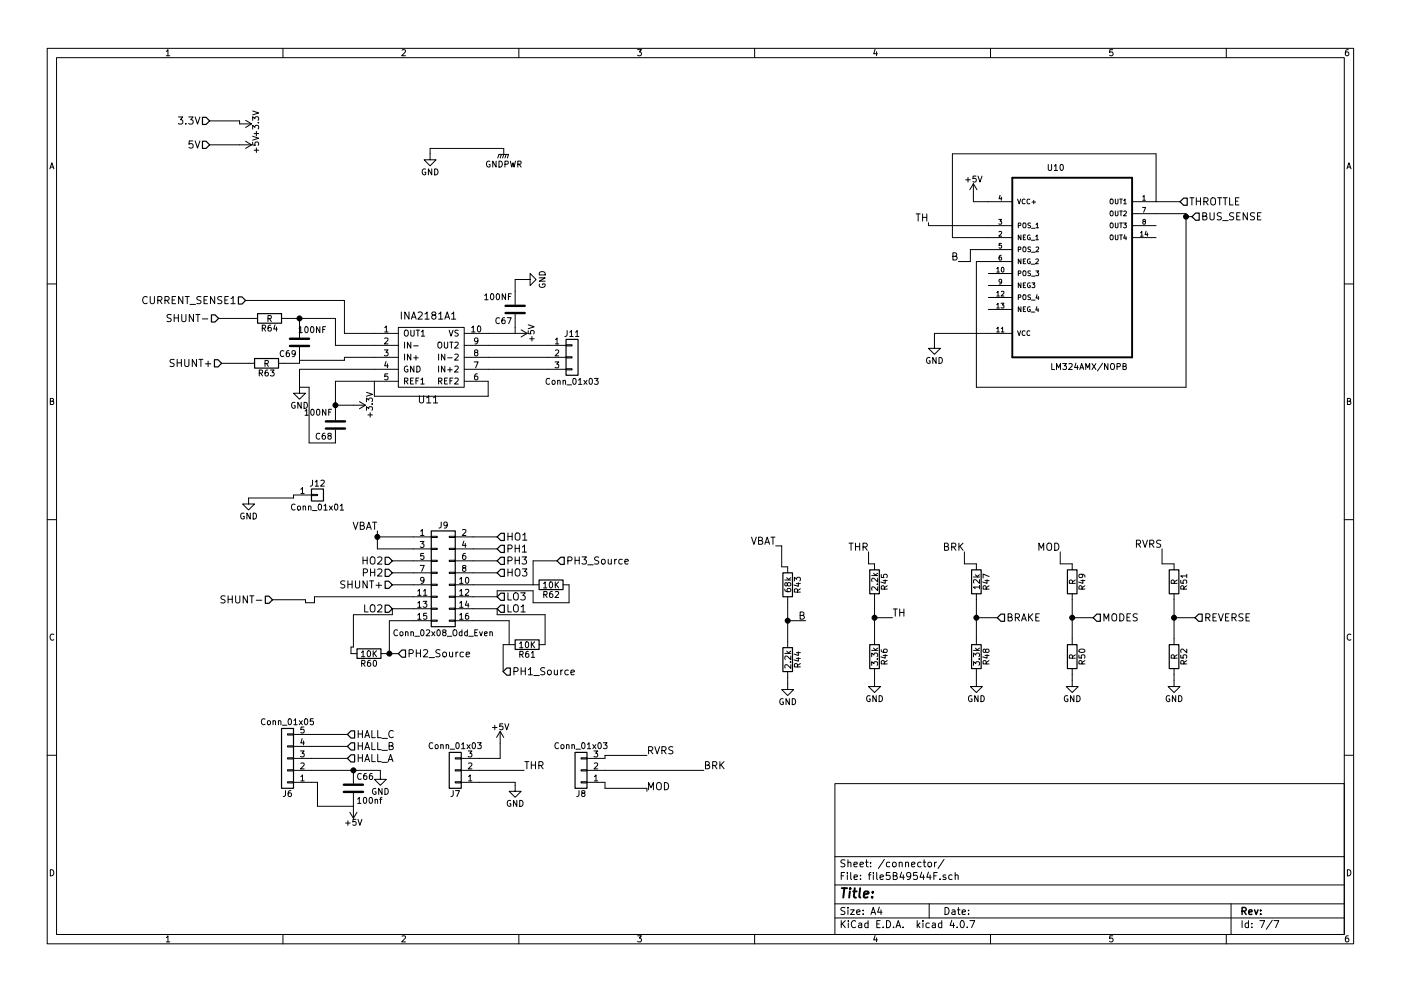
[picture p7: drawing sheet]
EESchema Schematic File Version 2
LIBS:MoCo_v0.1-rescue
LIBS:power
LIBS:device
LIBS:switches
LIBS:relays
LIBS:motors
LIBS:transistors
LIBS:conn
LIBS:linear
LIBS:regul
LIBS:74xx
LIBS:cmos4000
LIBS:adc-dac
LIBS:memory
LIBS:xilinx
LIBS:microcontrollers
LIBS:dsp
LIBS:microchip
LIBS:analog_switches
LIBS:motorola
LIBS:texas
LIBS:intel
LIBS:audio
LIBS:interface
LIBS:digital-audio
LIBS:philips
LIBS:display
LIBS:cypress
LIBS:siliconi
LIBS:opto
LIBS:atmel
LIBS:contrib
LIBS:valves
LIBS:AUIRS2110S
LIBS:ice3br4765jgxuma1
LIBS:QFP50P1400X1400X160-80N
LIBS:dk_Addressable-Specialty
LIBS:dk_Alarms-Buzzers-and-Sirens
LIBS:dk_Automotive-Relays
LIBS:dk_Balun
LIBS:dk_Barrel-Audio-Connectors
LIBS:dk_Battery-Holders-Clips-Contacts
LIBS:dk_Clock-Timing-Clock-Generators-PLLs-Frequency-Synthesizers
LIBS:dk_Clock-Timing-Programmable-Timers-and-Oscillators
LIBS:dk_Clock-Timing-Real-Time-Clocks
LIBS:dk_Coaxial-Connectors-RF
LIBS:dk_Current-Transducers
LIBS:dk_Data-Acquisition-ADCs-DACs-Special-Purpose
LIBS:dk_Data-Acquisition-Analog-to-Digital-Converters-ADC
LIBS:dk_Data-Acquisition-Digital-Potentiometers
LIBS:dk_Data-Acquisition-Digital-to-Analog-Converters-DAC
LIBS:dk_Data-Acquisition-Touch-Screen-Controllers
LIBS:dk_DC-DC-Converters
LIBS:dk_Digital-Isolators
LIBS:dk_Diodes-Bridge-Rectifiers
LIBS:dk_Diodes-Rectifiers-Arrays
LIBS:dk_Diodes-Rectifiers-Single
LIBS:dk_Diodes-Zener-Single
LIBS:dk_Display-Modules-LCD-OLED-Graphic
LIBS:dk_Display-Modules-LED-Character-and-Numeric
LIBS:dk_D-Sub-Connectors
LIBS:dk_Embedded-Microcontrollers
LIBS:dk_Encoders
LIBS:dk_Evaluation-Boards-Sensors
LIBS:dk_Ferrite-Beads-and-Chips
LIBS:dk_Fixed-Inductors
LIBS:dk_Fuses
LIBS:dk_Gas-Sensors
LIBS:dk_Humidity-Moisture-Sensors
LIBS:dk_Image-Sensors-Camera
LIBS:dk_Infrared-UV-Visible-Emitters
LIBS:dk_Inrush-Current-Limiters-ICL
LIBS:dk_Interface-Analog-Switches-Multiplexers-Demultiplexers
LIBS:dk_Interface-Analog-Switches-Special-Purpose
LIBS:dk_Interface-Controllers
LIBS:dk_Interface-Drivers-Receivers-Transceivers
LIBS:dk_Interface-I-O-Expanders
LIBS:dk_Interface-Modules
LIBS:dk_Interface-Sensor-and-Detector-Interfaces
LIBS:dk_Interface-Sensor-Capacitive-Touch
LIBS:dk_Interface-Specialized
LIBS:dk_LED-Indication-Discrete
LIBS:dk_LEDs-Circuit-Board-Indicators-Arrays-Light-Bars-Bar-Graphs
LIBS:dk_Linear-Amplifiers-Audio
LIBS:dk_Linear-Amplifiers-Instrumentation-OP-Amps-Buffer-Amps
LIBS:dk_Linear-Comparators
LIBS:dk_Logic-Buffers-Drivers-Receivers-Transceivers
LIBS:dk_Logic-Flip-Flops
LIBS:dk_Logic-Gates-and-Inverters
LIBS:dk_Logic-Multivibrators
LIBS:dk_Logic-Shift-Registers
LIBS:dk_Logic-Signal-Switches-Multiplexers-Decoders
LIBS:dk_Logic-Translators-Level-Shifters
LIBS:dk_Magnetic-Sensors-Compass-Magnetic-Field-Modules
LIBS:dk_Magnetic-Sensors-Linear-Compass-ICs
LIBS:dk_Magnetic-Sensors-Switches-Solid-State
LIBS:dk_Memory
LIBS:dk_Memory-Connectors-PC-Card-Sockets
LIBS:dk_Microphones
LIBS:dk_Modular-Connectors-Jacks
LIBS:dk_Modular-Connectors-Jacks-With-Magnetics
LIBS:dk_Motion-Sensors-Accelerometers
LIBS:dk_Motion-Sensors-IMUs-Inertial-Measurement-Units
LIBS:dk_Motion-Sensors-Tilt-Switches
LIBS:dk_Navigation-Switches-Joystick
LIBS:dk_Optical-Sensors-Ambient-Light-IR-UV-Sensors
LIBS:dk_Optical-Sensors-Photo-Detectors-Remote-Receiver
LIBS:dk_Optical-Sensors-Photodiodes
LIBS:dk_Optical-Sensors-Phototransistors
LIBS:dk_Optical-Sensors-Reflective-Analog-Output
LIBS:dk_Optoisolators-Logic-Output
LIBS:dk_Optoisolators-Transistor-Photovoltaic-Output
LIBS:dk_Optoisolators-Triac-SCR-Output
LIBS:dk_Oscillators
LIBS:dk_PMIC-AC-DC-Converters-Offline-Switchers
LIBS:dk_PMIC-Battery-Chargers
LIBS:dk_PMIC-Battery-Management
LIBS:dk_PMIC-Current-Regulation-Management
LIBS:dk_PMIC-Full-Half-Bridge-Drivers
LIBS:dk_PMIC-Gate-Drivers
LIBS:dk_PMIC-LED-Drivers
LIBS:dk_PMIC-Motor-Drivers-Controllers
LIBS:dk_PMIC-OR-Controllers-Ideal-Diodes
LIBS:dk_PMIC-Power-Distribution-Switches-Load-Drivers
LIBS:dk_PMIC-Power-Management-Specialized
LIBS:dk_PMIC-RMS-to-DC-Converters
LIBS:dk_PMIC-Supervisors
LIBS:dk_PMIC-Thermal-Management
LIBS:dk_PMIC-V-F-and-F-V-Converters
LIBS:dk_PMIC-Voltage-Reference
LIBS:dk_PMIC-Voltage-Regulators-DC-DC-Switching-Controllers
LIBS:dk_PMIC-Voltage-Regulators-DC-DC-Switching-Regulators
LIBS:dk_PMIC-Voltage-Regulators-Linear
LIBS:dk_PMIC-Voltage-Regulators-Special-Purpose
LIBS:dk_Power-Relays-Over-2-Amps
LIBS:dk_Pressure-Sensors-Transducers
LIBS:dk_Programmable-Oscillators
LIBS:dk_Pushbutton-Switches
LIBS:dk_Rectangular-Connectors-Headers-Male-Pins
LIBS:dk_Reed-Relays
LIBS:dk_Resistor-Networks-Arrays
LIBS:dk_RF-Amplifiers
LIBS:dk_RF-Antennas
LIBS:dk_RF-Demodulators
LIBS:dk_RF-Detectors
LIBS:dk_RF-Evaluation-and-Development-Kits-Boards
LIBS:dk_RFID-RF-Access-Monitoring-ICs
LIBS:dk_RF-Receivers
LIBS:dk_RF-Switches
LIBS:dk_RF-Transceiver-ICs
LIBS:dk_RF-Transceiver-Modules
LIBS:dk_RF-Transmitters
LIBS:dk_Rotary-Potentiometers-Rheostats
LIBS:dk_Sensors-Transducers_Accessories
LIBS:dk_Signal-Relays-Up-to-2-Amps
LIBS:dk_Slide-Switches
LIBS:dk_Solid-State-Relays
LIBS:dk_Specialized-ICs
LIBS:dk_Specialized-Sensors
LIBS:dk_Surge-Suppression-ICs
LIBS:dk_Tactile-Switches
LIBS:dk_Temperature-Sensors-Analog-and-Digital-Output
LIBS:dk_Thermal-Cutoffs-Thermal-Fuses
LIBS:dk_Thyristors-DIACs-SIDACs
LIBS:dk_Thyristors-SCRs
LIBS:dk_Thyristors-TRIACs
LIBS:dk_Toggle-Switches
LIBS:dk_Transistors-Bipolar-BJT-Arrays
LIBS:dk_Transistors-Bipolar-BJT-RF
LIBS:dk_Transistors-Bipolar-BJT-Single
LIBS:dk_Transistors-Bipolar-BJT-Single-Pre-Biased
LIBS:dk_Transistors-FETs-MOSFETs-Arrays
LIBS:dk_Transistors-FETs-MOSFETs-RF
LIBS:dk_Transistors-FETs-MOSFETs-Single
LIBS:dk_Transistors-JFETs
LIBS:dk_Trimmer-Potentiometers
LIBS:dk_TVS-Diodes
LIBS:dk_TVS-Mixed-Technology
LIBS:dk_USB-DVI-HDMI-Connectors
LIBS:symbols
LIBS:TJA1042
LIBS:LM324AMX_NOPB
LIBS:ina2181a1
LIBS:MoCo_v0.1-cache
EELAYER 25 0
EELAYER END
$Descr A4 11693 8268
encoding utf-8
Sheet 7 7
Title ""
Date ""
Rev ""
Comp ""
Comment1 ""
Comment2 ""
Comment3 ""
Comment4 ""
$EndDescr
$Comp
L R R45
U 1 1
P 7300 4850
F 0 "R45" V 7380 4850 50  0000 C CNN
F 1 "2.2k" V 7300 4850 50  0000 C CNN
F 2 "Resistors_SMD:R_0603_HandSoldering" V 7230 4850 50  0001 C CNN
F 3 "" H 7300 4850 50  0001 C CNN
	1    7300 4850
	1    0    0    -1  
$EndComp
$Comp
L R R46
U 1 1
P 7300 5475
F 0 "R46" V 7380 5475 50  0000 C CNN
F 1 "3.3k" V 7300 5475 50  0000 C CNN
F 2 "Resistors_SMD:R_0603_HandSoldering" V 7230 5475 50  0001 C CNN
F 3 "" H 7300 5475 50  0001 C CNN
	1    7300 5475
	1    0    0    -1  
$EndComp
$Comp
L GND #PWR093
U 1 1
P 7300 5675
F 0 "#PWR093" H 7300 5425 50  0001 C CNN
F 1 "GND" H 7300 5525 50  0000 C CNN
F 2 "" H 7300 5675 50  0001 C CNN
F 3 "" H 7300 5675 50  0001 C CNN
	1    7300 5675
	1    0    0    -1  
$EndComp
$Comp
L R R47
U 1 1
P 8150 4850
F 0 "R47" V 8230 4850 50  0000 C CNN
F 1 "12k" V 8150 4850 50  0000 C CNN
F 2 "Resistors_SMD:R_0603_HandSoldering" V 8080 4850 50  0001 C CNN
F 3 "" H 8150 4850 50  0001 C CNN
	1    8150 4850
	1    0    0    -1  
$EndComp
$Comp
L R R48
U 1 1
P 8150 5475
F 0 "R48" V 8230 5475 50  0000 C CNN
F 1 "3.3k" V 8150 5475 50  0000 C CNN
F 2 "Resistors_SMD:R_0603_HandSoldering" V 8080 5475 50  0001 C CNN
F 3 "" H 8150 5475 50  0001 C CNN
	1    8150 5475
	1    0    0    -1  
$EndComp
$Comp
L GND #PWR094
U 1 1
P 8150 5675
F 0 "#PWR094" H 8150 5425 50  0001 C CNN
F 1 "GND" H 8150 5525 50  0000 C CNN
F 2 "" H 8150 5675 50  0001 C CNN
F 3 "" H 8150 5675 50  0001 C CNN
	1    8150 5675
	1    0    0    -1  
$EndComp
$Comp
L R R49
U 1 1
P 8950 4850
F 0 "R49" V 9030 4850 50  0000 C CNN
F 1 "R" V 8950 4850 50  0000 C CNN
F 2 "Resistors_SMD:R_0603_HandSoldering" V 8880 4850 50  0001 C CNN
F 3 "" H 8950 4850 50  0001 C CNN
	1    8950 4850
	1    0    0    -1  
$EndComp
$Comp
L R R50
U 1 1
P 8950 5475
F 0 "R50" V 9030 5475 50  0000 C CNN
F 1 "R" V 8950 5475 50  0000 C CNN
F 2 "Resistors_SMD:R_0603_HandSoldering" V 8880 5475 50  0001 C CNN
F 3 "" H 8950 5475 50  0001 C CNN
	1    8950 5475
	1    0    0    -1  
$EndComp
$Comp
L GND #PWR095
U 1 1
P 8950 5675
F 0 "#PWR095" H 8950 5425 50  0001 C CNN
F 1 "GND" H 8950 5525 50  0000 C CNN
F 2 "" H 8950 5675 50  0001 C CNN
F 3 "" H 8950 5675 50  0001 C CNN
	1    8950 5675
	1    0    0    -1  
$EndComp
$Comp
L R R51
U 1 1
P 9800 4850
F 0 "R51" V 9880 4850 50  0000 C CNN
F 1 "R" V 9800 4850 50  0000 C CNN
F 2 "Resistors_SMD:R_0603_HandSoldering" V 9730 4850 50  0001 C CNN
F 3 "" H 9800 4850 50  0001 C CNN
	1    9800 4850
	1    0    0    -1  
$EndComp
$Comp
L R R52
U 1 1
P 9800 5475
F 0 "R52" V 9880 5475 50  0000 C CNN
F 1 "R" V 9800 5475 50  0000 C CNN
F 2 "Resistors_SMD:R_0603_HandSoldering" V 9730 5475 50  0001 C CNN
F 3 "" H 9800 5475 50  0001 C CNN
	1    9800 5475
	1    0    0    -1  
$EndComp
$Comp
L GND #PWR096
U 1 1
P 9800 5675
F 0 "#PWR096" H 9800 5425 50  0001 C CNN
F 1 "GND" H 9800 5525 50  0000 C CNN
F 2 "" H 9800 5675 50  0001 C CNN
F 3 "" H 9800 5675 50  0001 C CNN
	1    9800 5675
	1    0    0    -1  
$EndComp
Text Label 7250 4600 2    60   ~ 0
THR
Text Label 8050 4600 2    60   ~ 0
BRK
Text Label 8850 4600 2    60   ~ 0
MOD
Text Label 9700 4575 2    60   ~ 0
RVRS
Text HLabel 9850 1675 2    60   Input ~ 0
THROTTLE
Text HLabel 8325 5150 2    60   Input ~ 0
BRAKE
Text HLabel 9125 5150 2    60   Input ~ 0
MODES
Text HLabel 9975 5150 2    60   Input ~ 0
REVERSE
$Comp
L GND #PWR097
U 1 1
P 3175 6450
F 0 "#PWR097" H 3175 6200 50  0001 C CNN
F 1 "GND" H 3175 6300 50  0000 C CNN
F 2 "" H 3175 6450 50  0001 C CNN
F 3 "" H 3175 6450 50  0001 C CNN
	1    3175 6450
	1    0    0    -1  
$EndComp
$Comp
L +5V #PWR098
U 1 1
P 2950 6725
F 0 "#PWR098" H 2950 6575 50  0001 C CNN
F 1 "+5V" H 2950 6865 50  0000 C CNN
F 2 "" H 2950 6725 50  0001 C CNN
F 3 "" H 2950 6725 50  0001 C CNN
	1    2950 6725
	-1   0    0    1   
$EndComp
Text HLabel 2900 6325 2    60   Input ~ 0
HALL_A
Text HLabel 2900 6225 2    60   Input ~ 0
HALL_B
Text HLabel 2900 6125 2    60   Input ~ 0
HALL_C
$Comp
L Conn_01x05 J6
U 1 1
P 2400 6325
F 0 "J6" H 2400 6625 50  0000 C CNN
F 1 "Conn_01x05" H 2400 6025 50  0000 C CNN
F 2 "Pin_Headers:Pin_Header_Straight_1x05_Pitch2.54mm" H 2400 6325 50  0001 C CNN
F 3 "" H 2400 6325 50  0001 C CNN
	1    2400 6325
	-1   0    0    1   
$EndComp
$Comp
L C C66
U 1 1
P 2950 6575
F 0 "C66" H 2975 6675 50  0000 L CNN
F 1 "100nf" H 2975 6475 50  0000 L CNN
F 2 "Capacitors_SMD:C_0603_HandSoldering" H 2988 6425 50  0001 C CNN
F 3 "" H 2950 6575 50  0001 C CNN
	1    2950 6575
	1    0    0    -1  
$EndComp
$Comp
L Conn_01x03 J7
U 1 1
P 3800 6425
F 0 "J7" H 3800 6625 50  0000 C CNN
F 1 "Conn_01x03" H 3800 6225 50  0000 C CNN
F 2 "Pin_Headers:Pin_Header_Straight_1x03_Pitch2.54mm" H 3800 6425 50  0001 C CNN
F 3 "" H 3800 6425 50  0001 C CNN
	1    3800 6425
	-1   0    0    1   
$EndComp
$Comp
L GND #PWR099
U 1 1
P 4300 6550
F 0 "#PWR099" H 4300 6300 50  0001 C CNN
F 1 "GND" H 4300 6400 50  0000 C CNN
F 2 "" H 4300 6550 50  0001 C CNN
F 3 "" H 4300 6550 50  0001 C CNN
	1    4300 6550
	1    0    0    -1  
$EndComp
Text Label 4375 6425 0    60   ~ 0
THR
$Comp
L +5V #PWR0100
U 1 1
P 4175 6200
F 0 "#PWR0100" H 4175 6050 50  0001 C CNN
F 1 "+5V" H 4175 6340 50  0000 C CNN
F 2 "" H 4175 6200 50  0001 C CNN
F 3 "" H 4175 6200 50  0001 C CNN
	1    4175 6200
	1    0    0    -1  
$EndComp
$Comp
L Conn_01x03 J8
U 1 1
P 4850 6425
F 0 "J8" H 4850 6625 50  0000 C CNN
F 1 "Conn_01x03" H 4850 6225 50  0000 C CNN
F 2 "Pin_Headers:Pin_Header_Straight_1x03_Pitch2.54mm" H 4850 6425 50  0001 C CNN
F 3 "" H 4850 6425 50  0001 C CNN
	1    4850 6425
	-1   0    0    1   
$EndComp
Text Label 5875 6425 0    60   ~ 0
BRK
Text Label 5400 6300 0    60   ~ 0
RVRS
$Comp
L LM324AMX/NOPB U10
U 1 1
P 8950 2075
F 0 "U10" H 8738 2734 50  0000 L BNN
F 1 "LM324AMX/NOPB" H 8767 1071 50  0000 L BNN
F 2 "lm324dt so14:lm324dt so14" H 8950 2075 50  0001 L BNN
F 3 "LM324AMX" H 8950 2075 50  0001 L BNN
F 4 "Unavailable" H 8950 2075 50  0001 L BNN "Field4"
F 5 "SOP-14 Fairchild Semiconductor" H 8950 2075 50  0001 L BNN "Field5"
F 6 "LM324A Series 1.5 mV Input Offset Quad Operational Amplifier - SOIC-14" H 8950 2075 50  0001 L BNN "Field6"
F 7 "ON" H 8950 2075 50  0001 L BNN "Field7"
F 8 "None" H 8950 2075 50  0001 L BNN "Field8"
	1    8950 2075
	1    0    0    -1  
$EndComp
$Comp
L R R43
U 1 1
P 6575 4875
F 0 "R43" V 6655 4875 50  0000 C CNN
F 1 "68k" V 6575 4875 50  0000 C CNN
F 2 "Resistors_SMD:R_0603_HandSoldering" V 6505 4875 50  0001 C CNN
F 3 "" H 6575 4875 50  0001 C CNN
	1    6575 4875
	1    0    0    -1  
$EndComp
$Comp
L R R44
U 1 1
P 6575 5500
F 0 "R44" V 6655 5500 50  0000 C CNN
F 1 "2.2k" V 6575 5500 50  0000 C CNN
F 2 "Resistors_SMD:R_0603_HandSoldering" V 6505 5500 50  0001 C CNN
F 3 "" H 6575 5500 50  0001 C CNN
	1    6575 5500
	1    0    0    -1  
$EndComp
$Comp
L GND #PWR0101
U 1 1
P 6575 5700
F 0 "#PWR0101" H 6575 5450 50  0001 C CNN
F 1 "GND" H 6575 5550 50  0000 C CNN
F 2 "" H 6575 5700 50  0001 C CNN
F 3 "" H 6575 5700 50  0001 C CNN
	1    6575 5700
	1    0    0    -1  
$EndComp
Text Label 6725 5175 2    60   ~ 0
B
Text Label 8000 2175 2    60   ~ 0
B
Text Label 7450 5150 0    60   ~ 0
TH
Text Label 7750 1850 2    60   ~ 0
TH
$Comp
L +5V #PWR0102
U 1 1
P 8125 1625
F 0 "#PWR0102" H 8125 1475 50  0001 C CNN
F 1 "+5V" H 8125 1765 50  0000 C CNN
F 2 "" H 8125 1625 50  0001 C CNN
F 3 "" H 8125 1625 50  0001 C CNN
	1    8125 1625
	1    0    0    -1  
$EndComp
$Comp
L GND #PWR0103
U 1 1
P 7800 2850
F 0 "#PWR0103" H 7800 2600 50  0001 C CNN
F 1 "GND" H 7800 2700 50  0000 C CNN
F 2 "" H 7800 2850 50  0001 C CNN
F 3 "" H 7800 2850 50  0001 C CNN
	1    7800 2850
	1    0    0    -1  
$EndComp
Text HLabel 9950 1800 2    60   Input ~ 0
BUS_SENSE
Text HLabel 1750 1200 0    60   Input ~ 0
5V
$Comp
L +5V #PWR0104
U 1 1
P 2000 1200
F 0 "#PWR0104" H 2000 1050 50  0001 C CNN
F 1 "+5V" H 2000 1340 50  0000 C CNN
F 2 "" H 2000 1200 50  0001 C CNN
F 3 "" H 2000 1200 50  0001 C CNN
	1    2000 1200
	0    1    1    0   
$EndComp
$Comp
L Conn_02x08_Odd_Even J9
U 1 1
P 3650 4775
F 0 "J9" H 3700 5175 50  0000 C CNN
F 1 "Conn_02x08_Odd_Even" H 3700 4275 50  0000 C CNN
F 2 "Pin_Headers:Pin_Header_Straight_2x08_Pitch2.54mm" H 3650 4775 50  0001 C CNN
F 3 "" H 3650 4775 50  0001 C CNN
	1    3650 4775
	1    0    0    -1  
$EndComp
Text HLabel 3275 4675 0    60   Input ~ 0
HO2
Text HLabel 3275 4775 0    60   Input ~ 0
PH2
Text HLabel 4150 4475 2    60   Input ~ 0
HO1
Text HLabel 4150 4575 2    60   Input ~ 0
PH1
Text HLabel 4150 4675 2    60   Input ~ 0
PH3
Text HLabel 4150 4775 2    60   Input ~ 0
HO3
Text HLabel 4150 4975 2    60   Input ~ 0
LO3
Text HLabel 4150 5075 2    60   Input ~ 0
LO1
Text HLabel 3275 5075 0    60   Input ~ 0
LO2
Text Label 3150 4425 2    60   ~ 0
VBAT
Text Label 6475 4550 2    60   ~ 0
VBAT
$Comp
L INA2181A1 U11
U 1 1
P 3725 3125
F 0 "U11" H 3575 2925 60  0000 C CNN
F 1 "INA2181A1" H 3575 3625 60  0000 C CNN
F 2 "Housings_SSOP:MSOP-10_3x3mm_Pitch0.5mm" H 3825 3125 60  0001 C CNN
F 3 "" H 3825 3125 60  0001 C CNN
	1    3725 3125
	1    0    0    -1  
$EndComp
Text HLabel 1850 3025 0    60   Input ~ 0
SHUNT+
Text HLabel 2050 2500 0    60   Input ~ 0
CURRENT_SENSE1
$Comp
L +3.3V #PWR0105
U 1 1
P 2950 3375
F 0 "#PWR0105" H 2950 3225 50  0001 C CNN
F 1 "+3.3V" H 2950 3515 50  0000 C CNN
F 2 "" H 2950 3375 50  0001 C CNN
F 3 "" H 2950 3375 50  0001 C CNN
	1    2950 3375
	0    1    1    0   
$EndComp
$Comp
L GND #PWR0106
U 1 1
P 2500 3225
F 0 "#PWR0106" H 2500 2975 50  0001 C CNN
F 1 "GND" H 2500 3075 50  0000 C CNN
F 2 "" H 2500 3225 50  0001 C CNN
F 3 "" H 2500 3225 50  0001 C CNN
	1    2500 3225
	1    0    0    -1  
$EndComp
$Comp
L C C67
U 1 1
P 4300 2575
F 0 "C67" H 4325 2675 50  0000 L CNN
F 1 "100NF" H 4325 2475 50  0000 L CNN
F 2 "Capacitors_SMD:C_0603_HandSoldering" H 4338 2425 50  0001 C CNN
F 3 "" H 4300 2575 50  0001 C CNN
	1    4300 2575
	-1   0    0    1   
$EndComp
$Comp
L GND #PWR0107
U 1 1
P 4375 2325
F 0 "#PWR0107" H 4375 2075 50  0001 C CNN
F 1 "GND" H 4375 2175 50  0000 C CNN
F 2 "" H 4375 2325 50  0001 C CNN
F 3 "" H 4375 2325 50  0001 C CNN
	1    4375 2325
	0    -1   -1   0   
$EndComp
$Comp
L +3.3V #PWR0108
U 1 1
P 2000 1025
F 0 "#PWR0108" H 2000 875 50  0001 C CNN
F 1 "+3.3V" H 2000 1165 50  0000 C CNN
F 2 "" H 2000 1025 50  0001 C CNN
F 3 "" H 2000 1025 50  0001 C CNN
	1    2000 1025
	0    1    1    0   
$EndComp
Text HLabel 1750 1000 0    60   Input ~ 0
3.3V
Text HLabel 3275 4875 0    60   Input ~ 0
SHUNT+
$Comp
L R R62
U 1 1
P 4600 4875
F 0 "R62" V 4680 4875 50  0000 C CNN
F 1 "10K" V 4600 4875 50  0000 C CNN
F 2 "Resistors_SMD:R_0603_HandSoldering" V 4530 4875 50  0001 C CNN
F 3 "" H 4600 4875 50  0001 C CNN
	1    4600 4875
	0    1    1    0   
$EndComp
$Comp
L R R61
U 1 1
P 4400 5375
F 0 "R61" V 4480 5375 50  0000 C CNN
F 1 "10K" V 4400 5375 50  0000 C CNN
F 2 "Resistors_SMD:R_0603_HandSoldering" V 4330 5375 50  0001 C CNN
F 3 "" H 4400 5375 50  0001 C CNN
	1    4400 5375
	0    1    1    0   
$EndComp
$Comp
L R R60
U 1 1
P 3080 5450
F 0 "R60" V 3160 5450 50  0000 C CNN
F 1 "10K" V 3080 5450 50  0000 C CNN
F 2 "Resistors_SMD:R_0603_HandSoldering" V 3010 5450 50  0001 C CNN
F 3 "" H 3080 5450 50  0001 C CNN
	1    3080 5450
	0    1    1    0   
$EndComp
Text HLabel 4200 5600 2    60   Input ~ 0
PH1_Source
Text HLabel 3325 5450 2    60   Input ~ 0
PH2_Source
Text HLabel 4650 4675 2    60   Input ~ 0
PH3_Source
Text Label 5400 6600 0    60   ~ 0
MOD
$Comp
L +5V #PWR0109
U 1 1
P 4300 2775
F 0 "#PWR0109" H 4300 2625 50  0001 C CNN
F 1 "+5V" H 4300 2915 50  0000 C CNN
F 2 "" H 4300 2775 50  0001 C CNN
F 3 "" H 4300 2775 50  0001 C CNN
	1    4300 2775
	0    1    1    0   
$EndComp
$Comp
L C C68
U 1 1
P 2800 3540
F 0 "C68" H 2825 3640 50  0000 L CNN
F 1 "100NF" H 2825 3440 50  0000 L CNN
F 2 "Capacitors_SMD:C_0603_HandSoldering" H 2838 3390 50  0001 C CNN
F 3 "" H 2800 3540 50  0001 C CNN
	1    2800 3540
	-1   0    0    1   
$EndComp
$Comp
L GNDPWR #PWR0110
U 1 1
P 4205 1230
F 0 "#PWR0110" H 4205 1030 50  0001 C CNN
F 1 "GNDPWR" H 4205 1100 50  0000 C CNN
F 2 "" H 4205 1180 50  0001 C CNN
F 3 "" H 4205 1180 50  0001 C CNN
	1    4205 1230
	1    0    0    -1  
$EndComp
$Comp
L GND #PWR0111
U 1 1
P 3590 1275
F 0 "#PWR0111" H 3590 1025 50  0001 C CNN
F 1 "GND" H 3590 1125 50  0000 C CNN
F 2 "" H 3590 1275 50  0001 C CNN
F 3 "" H 3590 1275 50  0001 C CNN
	1    3590 1275
	1    0    0    -1  
$EndComp
$Comp
L C C69
U 1 1
P 2500 2850
F 0 "C69" H 2525 2950 50  0000 L CNN
F 1 "100NF" H 2275 2750 50  0000 L CNN
F 2 "Capacitors_SMD:C_0603_HandSoldering" H 2538 2700 50  0001 C CNN
F 3 "" H 2500 2850 50  0001 C CNN
	1    2500 2850
	-1   0    0    1   
$EndComp
Wire Wire Line
	7300 5000 7300 5325
Wire Wire Line
	7300 5675 7300 5625
Wire Wire Line
	8150 5000 8150 5325
Wire Wire Line
	8150 5675 8150 5625
Wire Wire Line
	8950 5000 8950 5325
Wire Wire Line
	8950 5675 8950 5625
Wire Wire Line
	9800 5000 9800 5325
Wire Wire Line
	9800 5675 9800 5625
Wire Wire Line
	8850 4600 8850 4700
Wire Wire Line
	8850 4700 8950 4700
Wire Wire Line
	9700 4575 9700 4700
Wire Wire Line
	9700 4700 9800 4700
Wire Wire Line
	8050 4600 8050 4700
Wire Wire Line
	8050 4700 8150 4700
Wire Wire Line
	7250 4600 7250 4700
Wire Wire Line
	7250 4700 7300 4700
Wire Wire Line
	9975 5150 9800 5150
Wire Wire Line
	9125 5150 8950 5150
Wire Wire Line
	7450 5150 7300 5150
Connection ~ 7300 5150
Wire Wire Line
	3175 6425 3175 6450
Wire Wire Line
	2600 6425 3175 6425
Wire Wire Line
	2900 6325 2600 6325
Wire Wire Line
	2900 6225 2600 6225
Wire Wire Line
	2900 6125 2600 6125
Connection ~ 2950 6425
Wire Wire Line
	2600 6525 2650 6525
Wire Wire Line
	2650 6525 2650 6725
Wire Wire Line
	2650 6725 2950 6725
Wire Wire Line
	4300 6550 4300 6525
Wire Wire Line
	4300 6525 4000 6525
Wire Wire Line
	4375 6425 4000 6425
Wire Wire Line
	4175 6200 4175 6325
Wire Wire Line
	4175 6325 4000 6325
Wire Wire Line
	5400 6300 5050 6300
Wire Wire Line
	5050 6300 5050 6325
Wire Wire Line
	5050 6425 5875 6425
Wire Wire Line
	5400 6600 5400 6575
Wire Wire Line
	5400 6575 5050 6575
Wire Wire Line
	5050 6575 5050 6525
Wire Wire Line
	9850 1675 9650 1675
Wire Wire Line
	6575 5025 6575 5350
Wire Wire Line
	6575 5700 6575 5650
Wire Wire Line
	6525 4550 6525 4725
Wire Wire Line
	6525 4725 6575 4725
Wire Wire Line
	6725 5175 6575 5175
Connection ~ 6575 5175
Wire Wire Line
	8250 2075 8100 2075
Wire Wire Line
	8100 2075 8100 2175
Wire Wire Line
	8100 2175 8000 2175
Wire Wire Line
	8250 2175 8150 2175
Wire Wire Line
	8150 2175 8150 3225
Wire Wire Line
	8150 3225 9900 3225
Wire Wire Line
	9900 3225 9900 1775
Wire Wire Line
	9900 1775 9650 1775
Wire Wire Line
	7750 1850 7750 1875
Wire Wire Line
	7750 1875 8250 1875
Wire Wire Line
	8250 1975 7950 1975
Wire Wire Line
	7950 1975 7950 1275
Wire Wire Line
	7950 1275 9650 1275
Wire Wire Line
	9650 1275 9650 1675
Wire Wire Line
	8125 1625 8125 1675
Wire Wire Line
	8125 1675 8250 1675
Wire Wire Line
	7800 2775 7800 2850
Wire Wire Line
	7800 2775 8250 2775
Wire Wire Line
	9950 1800 9900 1800
Connection ~ 9900 1800
Wire Wire Line
	1750 1200 2000 1200
Wire Wire Line
	3150 4425 3150 4575
Wire Wire Line
	3150 4475 3450 4475
Wire Wire Line
	3150 4575 3450 4575
Connection ~ 3150 4475
Wire Wire Line
	3275 4675 3450 4675
Wire Wire Line
	3275 4775 3450 4775
Wire Wire Line
	3450 5075 3275 5075
Wire Wire Line
	3950 4975 4150 4975
Wire Wire Line
	4150 5075 3950 5075
Wire Wire Line
	4150 4775 3950 4775
Wire Wire Line
	4150 4675 3950 4675
Wire Wire Line
	4150 4575 3950 4575
Wire Wire Line
	4150 4475 3950 4475
Wire Wire Line
	6475 4550 6525 4550
Wire Wire Line
	2875 2975 3125 2975
Wire Wire Line
	2875 2775 3125 2775
Wire Wire Line
	2800 3175 3125 3175
Wire Wire Line
	3125 3075 2500 3075
Wire Wire Line
	2500 3075 2500 3225
Wire Wire Line
	2800 3375 2950 3375
Wire Wire Line
	4300 2725 4300 2775
Wire Wire Line
	4300 2775 4075 2775
Wire Wire Line
	4375 2325 4300 2325
Wire Wire Line
	4300 2325 4300 2425
Wire Wire Line
	1750 1000 2000 1000
Wire Wire Line
	2000 1000 2000 1025
Wire Wire Line
	2625 4975 3450 4975
Wire Wire Line
	3275 4875 3450 4875
Wire Wire Line
	4450 4875 3950 4875
Wire Wire Line
	4150 4975 4150 4925
Wire Wire Line
	4150 4925 4450 4925
Wire Wire Line
	4450 4925 4450 5025
Wire Wire Line
	4450 5025 4750 5025
Wire Wire Line
	4750 5025 4750 4875
Wire Wire Line
	3950 5175 4250 5175
Wire Wire Line
	4150 5075 4150 5125
Wire Wire Line
	4150 5125 4550 5125
Wire Wire Line
	4550 5125 4550 5375
Wire Wire Line
	3450 5175 3250 5175
Wire Wire Line
	3250 5175 3250 5450
Wire Wire Line
	3275 5075 3275 5125
Wire Wire Line
	3275 5125 2950 5125
Wire Wire Line
	2950 5125 2950 5395
Wire Wire Line
	2625 5025 2625 4975
Wire Wire Line
	4650 4675 4450 4675
Wire Wire Line
	4450 4675 4450 4875
Wire Wire Line
	3230 5450 3325 5450
Wire Wire Line
	4250 5175 4250 5375
Wire Wire Line
	4250 5375 4200 5375
Wire Wire Line
	4200 5375 4200 5600
Wire Wire Line
	2950 5395 2930 5395
Wire Wire Line
	2930 5395 2930 5450
Connection ~ 3250 5450
Wire Wire Line
	8325 5150 8150 5150
Connection ~ 8150 5150
Connection ~ 8950 5150
Connection ~ 9800 5150
Wire Wire Line
	2500 3225 2580 3225
Wire Wire Line
	2580 3225 2580 3690
Wire Wire Line
	2800 3175 2800 3390
Connection ~ 2800 3375
Wire Wire Line
	2580 3690 2800 3690
Wire Wire Line
	3590 1275 3590 1230
Wire Wire Line
	3590 1230 4205 1230
$Comp
L R R63
U 1 1
P 2225 3025
F 0 "R63" V 2305 3025 50  0000 C CNN
F 1 "R" V 2225 3025 50  0000 C CNN
F 2 "Resistors_SMD:R_0603_HandSoldering" V 2155 3025 50  0001 C CNN
F 3 "" H 2225 3025 50  0001 C CNN
	1    2225 3025
	0    1    1    0   
$EndComp
Wire Wire Line
	2050 2500 2875 2500
$Comp
L R R64
U 1 1
P 2250 2650
F 0 "R64" V 2330 2650 50  0000 C CNN
F 1 "R" V 2250 2650 50  0000 C CNN
F 2 "Resistors_SMD:R_0603_HandSoldering" V 2180 2650 50  0001 C CNN
F 3 "" H 2250 2650 50  0001 C CNN
	1    2250 2650
	0    1    1    0   
$EndComp
Wire Wire Line
	2875 2500 2875 2775
Wire Wire Line
	1850 3025 2075 3025
Wire Wire Line
	2375 3025 2500 3025
Wire Wire Line
	2500 3025 2500 3000
Wire Wire Line
	2500 3000 2875 3000
Wire Wire Line
	2875 3000 2875 2975
Wire Wire Line
	3125 2875 2800 2875
Wire Wire Line
	2800 2875 2800 2650
Wire Wire Line
	2800 2650 2400 2650
Wire Wire Line
	2500 2700 2500 2650
Connection ~ 2500 2650
Wire Wire Line
	1825 2650 2100 2650
$Comp
L Conn_01x03 J11
U 1 1
P 4775 2975
F 0 "J11" H 4775 3175 50  0000 C CNN
F 1 "Conn_01x03" H 4775 2775 50  0000 C CNN
F 2 "Pin_Headers:Pin_Header_Straight_1x03_Pitch1.00mm" H 4775 2975 50  0001 C CNN
F 3 "" H 4775 2975 50  0001 C CNN
	1    4775 2975
	1    0    0    -1  
$EndComp
Wire Wire Line
	4575 2875 4075 2875
Wire Wire Line
	4075 2975 4575 2975
Wire Wire Line
	4575 3075 4075 3075
Wire Wire Line
	3125 3175 3125 3300
Wire Wire Line
	3125 3300 4075 3300
Wire Wire Line
	4075 3300 4075 3175
Text HLabel 2275 5000 0    60   Input ~ 0
SHUNT-
Wire Wire Line
	2275 5000 2550 5000
Wire Wire Line
	2550 5000 2550 5025
Wire Wire Line
	2550 5025 2625 5025
$Comp
L Conn_01x01 J12
U 1 1
P 2650 4125
F 0 "J12" H 2650 4225 50  0000 C CNN
F 1 "Conn_01x01" H 2650 4025 50  0000 C CNN
F 2 "Connectors:1pin" H 2650 4125 50  0001 C CNN
F 3 "" H 2650 4125 50  0001 C CNN
	1    2650 4125
	1    0    0    -1  
$EndComp
$Comp
L GND #PWR0112
U 1 1
P 2075 4150
F 0 "#PWR0112" H 2075 3900 50  0001 C CNN
F 1 "GND" H 2075 4000 50  0000 C CNN
F 2 "" H 2075 4150 50  0001 C CNN
F 3 "" H 2075 4150 50  0001 C CNN
	1    2075 4150
	1    0    0    -1  
$EndComp
Wire Wire Line
	2075 4150 2450 4150
Wire Wire Line
	2450 4150 2450 4125
Text HLabel 1825 2650 0    60   Input ~ 0
SHUNT-
$EndSCHEMATC
